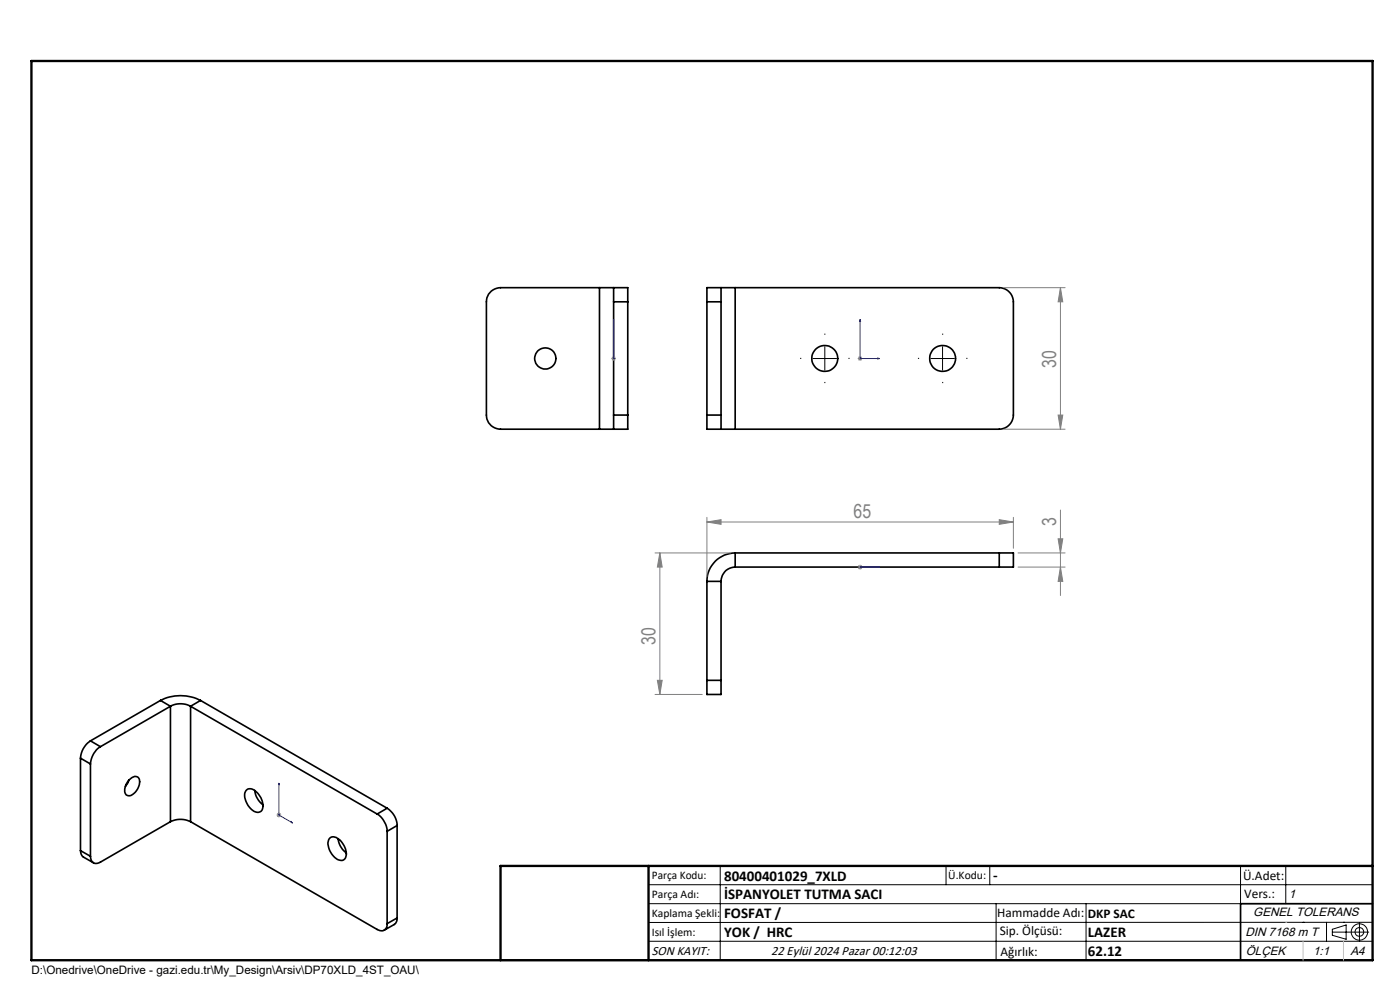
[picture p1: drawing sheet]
<svg xmlns="http://www.w3.org/2000/svg" width="297mm" height="210mm" viewBox="0 0 297 210" stroke-linecap="round" stroke-linejoin="round" font-family="sans-serif">
<g fill="none" stroke="#000" stroke-width=".35">
<path d="M127.2 61h3M127.2 61h-21a3 3 0 0 0-3 3v24a3.1 3.1 0 0 0 3 3h21M127.2 61v30M130.2 61v3M130.2 61h3v3M130.2 64h3M130.2 64v24M133.2 64v24M150 64h3M150 64v24M153 61h-3v3M153 61v3"/>
<path d="M153 61h3M153 64v24M156 61h56a3.1 3.1 0 0 1 3 3v24a3.1 3.1 0 0 1-3 3h-56M156 61v30M127.2 91h3M130.2 88v3M130.2 88h3M133.2 88v3h-3M150 88v3h3M150 88h3M153 88v3M153 91h3"/>
<path d="M156 117.3a6 6 0 0 0-6 6M156 117.3v3M156 117.3h56M212 117.3h3v3h-3M212 117.3v3M150 123.3v21M150 123.3h3M153 123.3v21M156 120.3a3 3 0 0 0-3 3M156 120.3h56M19.2 157.2a4.8 4.8 0 0 0-2.1 3.6M19.2 157.2l2.1 1.2"/>
<path d="M21.3 158.4a4.6 4.6 0 0 0-2.1 3.7M34 148.6a9.3 9.3 0 0 1 8.5 0M34 148.6l2.2 1.2M34 148.6l-14.8 8.6M36.2 149.8a4.5 4.5 0 0 1 4.2 0M36.2 149.8v24.5M36.2 149.8l-14.9 8.6M40.4 149.8v24.5M40.4 149.8l39.6 22.9M42.5 148.6l-2.1 1.2M42.5 148.6l39.6 22.8M150 144.3v3h3v-3"/>
<path d="M150 144.3h3M17.1 160.8l2.1 1.3M17.1 160.8v19.6M19.2 162.1v19.5M27.3 165.5a1.59 1.59 0 0 1 2-.6 2.72 2.72 0 0 1-1 3.5 1.06 1.06 0 0 1-1.4 .3 1.06 1.06 0 0 1-.4-1.3l.2-1zM27.3 165.5l-.7 1.3M36.2 174.3l-14.9 8.6a1.29 1.29 0 0 1-1.5 .1 1.29 1.29 0 0 1-.6-1.4M36.2 174.3a4.8 4.8 0 0 1 4.2 0M40.4 174.3l39.6 22.9a1.29 1.29 0 0 0 1.5 .1 1.29 1.29 0 0 0 .6-1.4M52.3 167.6a1.5 1.5 0 0 1 2.1 .4 3.5 3.5 0 0 1 1.1 4 1.61 1.61 0 0 1-2.4-.5 3.5 3.5 0 0 1-1-3.7zM54 167.7a4.4 4.4 0 0 0 1.8 3M70 177.8a1.78 1.78 0 0 1 2.4 .7 3.4 3.4 0 0 1 .8 3.7 1.61 1.61 0 0 1-2.4-.5 3.5 3.5 0 0 1-1-3.7z"/>
<path d="M71.7 177.9a4.4 4.4 0 0 0 1.7 3M80 172.7a4.6 4.6 0 0 1 2.1 3.6M82.1 171.4a4.6 4.6 0 0 1 2.1 3.7M82.1 171.4l-2.1 1.3M82.1 176.3v19.6M84.2 175.1l-2.1 1.2M84.2 175.1v19.6M17.1 180.4l.1 .7 .4 .6 2.2 1.3M17.1 180.4l2.1 1.2M84.2 194.7v.7l-.5 .6-2.2 1.3M84.2 194.7l-2.1 1.2M291.2 191.7h-28v12"/>
<path d="M106.2 203.7h185"/>
<circle cx="115.7" cy="76" r="2.25"/>
<circle cx="175" cy="76" r="2.75"/>
<circle cx="200" cy="76" r="2.75"/>
</g>
<g fill="none" stroke="#000" stroke-width=".21">
<path d="M172.5 76.1h5M175 73.5v5M197.5 76.1h5M200 73.5v5M137.6 187.7h153.6M137.6 191.7h153.6M137.6 199.7h153.6M152.8 183.7v20M200.7 183.7v4M210 183.7v4M211.3 191.7v12M230.4 191.7v12"/>
<path d="M263.2 183.7v20M272.8 183.7v8M276.4 195.6h.1M281.4 195.6v4.1M282.6 197.7h7.8M282.6 197.1l3-.9v3l-3-.8zM285 195.6h.1M288.4 195.8v3.8M291.2 195.6l-153.6 .1"/>
<circle cx="288.4" cy="197.7" r="1.74"/>
<circle cx="288.4" cy="197.7" r=".93"/>
</g>
<g fill="none" stroke="#00f" stroke-width=".21">
<path d="M130.2 75.9v.3zM130.2 67.7v.4v-.4M130.2 76.1h.1M130.2 67.7v8.4M182.5 67.7l.1 .4h-.2zM182.5 67.7v8.4h4.1M186.2 75.9l.4 .2-.4 .1zM182.4 120.3h.2zM182.5 120.3h.1M182.5 120.3h4.1M186.6 120.3h-.4h.4M59.2 166.1v.4l-.1-.1z"/>
<path d="M59.2 166.1v6.8l2.9 1.7M61.8 174.3l.3 .3-.3-.1z"/>
</g>
<g fill="none" stroke="#808080" stroke-width=".21">
<path d="M129.7 76.1h1M129.8 75.7l.7 .7M130.2 75.5v1M130.5 75.7l-.7 .7M182 76.1h1M182.1 75.7l.7 .7M182.5 75.5v1M182.8 75.7l-.7 .7M213 61h13M225 61l.5 3h-1zM225 61v30M213 91h13"/>
<path d="M224.5 88h1l-.5 3zM139 117.3h16M140 117.3l.5 3h-1zM140 117.3v30M150 110.7l3-.5v1zM150 109.7v12.6M150 110.7h65M182.1 119.9l.7 .8M182.5 119.8v1M182.8 119.9l-.7 .8M212 110.2l3 .5-3 .5zM215 109.7v6.6"/>
<path d="M216 117.3h10M224.5 114.3h1l-.5 3zM225 108.2v18.1M182 120.3h1M216 120.3h10M225 120.3l.5 3h-1zM139 147.3h10M139.5 144.3h1l-.5 3zM58.7 172.9h1M58.8 172.5l.7 .7M59.2 172.4v1M59.5 172.5l-.7 .7"/>
</g>
<path d="M170 76h-.3M175 71v-.2M180 76h.2M195 76h-.3M200 71v-.2M205 76h.2M175 81v.3M200 81v.3" fill="none" stroke="#000" stroke-width=".21" stroke-dasharray="15.2 1.3 1.3 1.3" stroke-linecap="butt"/>
<path d="M6.7 12.9h284.5v190.8h-284.5zM137.6 183.7v20M291.2 183.7h-185v20" fill="none" stroke="#000" stroke-width=".5"/>
<path d="M272.8 195.6h.1M276.4 199.7v4M285 199.7v4" fill="none" stroke="#c0c0c0" stroke-width=".21"/>
<g fill="#00f">
<path d="M186.2 75.9l.4 .2-.4 .1zM182.5 67.7l.1 .4h-.2z"/>
<path d="M186.2 120.3h.4zM182.4 120.3h.2z"/>
<path d="M130.2 75.9v.3zM130.2 67.7v.4zM61.8 174.3l.3 .3-.3-.1zM59.2 166.1v.4l-.1-.1z"/>
</g>
<g fill="#808080">
<path d="M224.5 88h1l-.5 3zM225 61l.5 3h-1z"/>
<path d="M224.5 114.3h1l-.5 3zM225 120.3l.5 3h-1z"/>
<path d="M140 117.3l.5 3h-1zM139.5 144.3h1l-.5 3z"/>
<path d="M150 110.7l3-.5v1zM212 110.2l3 .5-3 .5z"/>
</g>
<g font-size="4.1" fill="#808080">
<text x="224.1" y="78.1" transform="rotate(-90 224.1 78.1)">30</text>
<text x="181.1" y="109.8">65</text>
<text x="224.1" y="111.6" transform="rotate(-90 224.1 111.6)">3</text>
<text x="139.1" y="136.7" transform="rotate(-90 139.1 136.7)">30</text>
</g>
<g font-size="3.2">
<text x="153.6" y="186.8">80400401029_7XLD</text>
<text x="153.6" y="190.8">İSPANYOLET TUTMA SACI</text>
<text x="210.7" y="186.6">-</text>
<text x="153.6" y="194.8">FOSFAT /</text>
<text x="153.6" y="198.8">YOK / HRC</text>
<text x="230.8" y="198.7">LAZER</text>
<text x="230.8" y="202.8">62.12</text>
</g>
<g font-size="2.8">
<text x="263.7" y="186.7">Ü.Adet:</text>
<text x="263.9" y="190.5">Vers.:</text>
<text x="211.5" y="194.5">Hammadde Adı:</text>
<text x="230.8" y="194.7">DKP SAC</text>
<text x="138.3" y="202.6">SON KAYIT:</text>
<text x="163.6" y="202.6">22 Eylül 2024 Pazar 00:12:03</text>
<text x="212.1" y="198.4">Sip. Ölçüsü:</text>
<text x="212.2" y="202.7">Ağırlık:</text>
</g>
<g font-size="2.6">
<text x="273.4" y="190.4">1</text>
<text x="265.9" y="194.4">GENEL TOLERANS</text>
<text x="264.2" y="198.5">DIN 7168 m T</text>
<text x="264.3" y="202.6">ÖLÇEK</text>
<text x="278.5" y="202.6">1:1</text>
<text x="286.5" y="202.6">A4</text>
</g>
<g font-size="2.5">
<text x="138.3" y="186.4">Parça Kodu:</text>
<text x="138.3" y="190.5">Parça Adı:</text>
<text x="201.2" y="186.5">Ü.Kodu:</text>
<text x="138.3" y="194.5">Kaplama Şekli:</text>
<text x="138.3" y="198.6">Isıl İşlem:</text>
<text x="6.7" y="206.7">D:\Onedrive\OneDrive - gazi.edu.tr\My_Design\Arsiv\DP70XLD_4ST_OAU\</text>
</g>
</svg>
